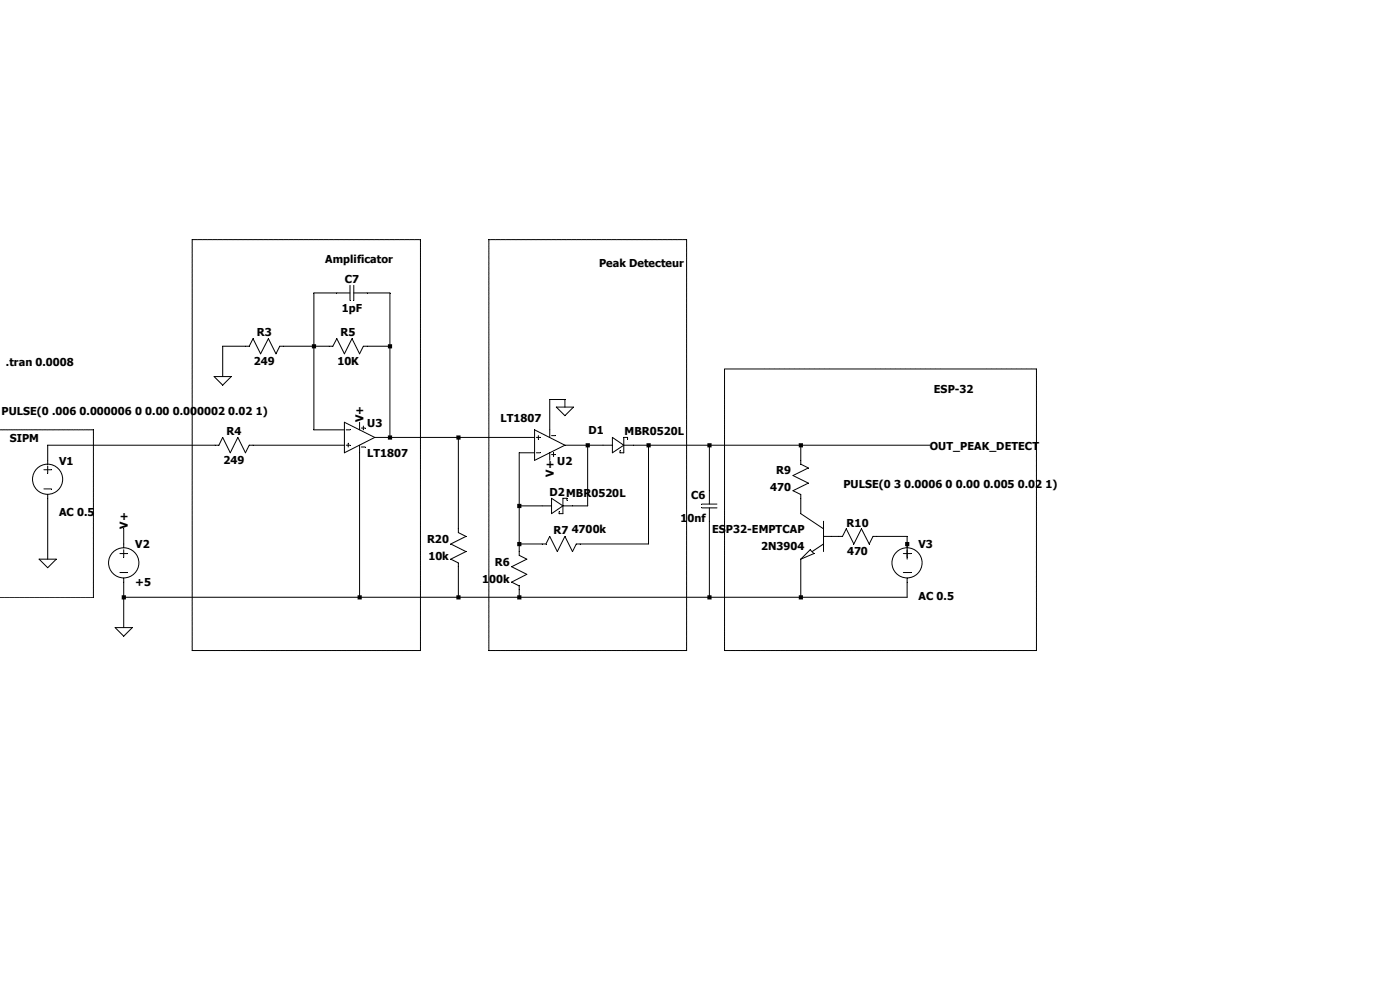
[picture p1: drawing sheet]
<svg xmlns="http://www.w3.org/2000/svg" width="297mm" height="210mm" viewBox="0 0 297 210" stroke-linecap="round" stroke-linejoin="round" font-family="sans-serif">
<g fill="none" stroke="#000" stroke-width=".21">
<path d="M40.8 50.8h48.4v87.2h-48.4zM103.7 50.8h42v87.2h-42zM45.4 79.9h3.7l-1.9 1.8zM74.3 62.1h-7.7v29.1h6.5M74.3 60.5v3.3M75.1 62.1h7.6v30.7M75.1 60.5v3.3M82.7 73.4h-5.6l-.8 1.7-1.6-3.3-1.6 3.3-1.6-3.3-.9 1.6h-11.2l-.9 1.7-1.6-3.3-1.6 3.3-1.6-3.3-.8 1.6h-5.7v6.5M153.7 78.3h66.2v59.7h-66.2zM-.1 91.2h19.9v35.5h-19.9M9.3 99.7h1.6M10.1 98.8v1.7"/>
<path d="M73.1 94.4h-20.2l-.8 1.7-1.6-3.3-1.6 3.3-1.7-3.3-.8 1.6h-36.3v4.1M73.1 89.6l6.4 3.2-6.4 3.3zM73.4 94.4h.9M73.4 91.2h.9M73.9 94v.8M76.3 89.6v1.6M76.3 94.4v32.3M76.7 90.8h.8M76.7 94.8h.8M77.1 90.4v.8M79.5 92.8h33.9M97.2 92.8v20.2l1.6 .8-3.2 1.6 3.2 1.6-3.2 1.6 1.6 .8v7.3"/>
<path d="M113.4 91.2l6.4 3.2-6.4 3.3zM113.4 96.1h-3.2v21.7l1.6 .8-3.3 1.6 3.3 1.6-3.3 1.7 1.7 .8v2.4M113.8 96.1h.8M113.8 92.8h.8M114.2 92.4v.8M116.6 96.1v1.6M117 96.4h.8M117 92.4h.8M117.4 96.1v.8M118 86.4h3.7l-1.9 1.8zM119.8 94.4h10.1M119.8 86.4v-1.6h-3.2v8"/>
<path d="M124.7 94.4v12.9h-5.3M129.9 92.8l2.4 1.6-2.4 1.7zM132.3 94.4h65M133.1 93.2v-.4h-.8v3.3h-.8v-.5M137.6 94.4v21h-15.3l-.8 1.6-1.7-3.2-1.6 3.2-1.6-3.2-.8 1.6h-5.6M150.5 94.4v12.5M169.9 94.4v4.1l1.6 .8-3.3 1.6 3.3 1.6-3.3 1.6 1.7 .8v4.1l4.8 3.2M8.3 118.6h3.6l-1.8 1.8zM9.3 103.7h1.6M10.1 104.9v13.7M25.4 117.4h1.7M26.2 112.2v4"/>
<path d="M26.2 116.6v1.6M110.2 107.3h6.8M117 105.7l2.4 1.6-2.4 1.7zM120.3 106.1v-.4h-.9v3.3h-.8v-.5M148.9 107.7h3.2M148.9 106.9h3.2M150.5 107.7v19M169.9 118.6v8.1M171.9 116.6l.8 .8-2.8 1.2zM174.7 113.8h4l.8-1.6 1.6 3.2 1.7-3.2 1.6 3.2 .8-1.6h7.2v4.8M174.7 115.4l-2.4 1.6M174.7 110.6v6.4"/>
<path d="M191.6 117.4h1.7M24.4 133.1h3.7l-1.9 1.9zM25.4 121.5h1.7M26.2 122.6v10.5M191.6 121.5h1.7M192.4 122.6v4.1h-166.2"/>
<circle cx="10.1" cy="101.7" r="3.2"/>
<circle cx="26.3" cy="119.4" r="3.2"/>
<circle cx="192.4" cy="119.4" r="3.2"/>
</g>
<path d="M25.8 126.3h.9v.9h-.9zM66.2 73h.9v.9h-.9zM75.9 126.3h.9v.9h-.9zM82.3 73h.9v.9h-.9zM82.3 92.4h.9v.9h-.9zM96.8 92.4h.9v.9h-.9zM96.8 126.3h.9v.9h-.9zM109.7 106.9h.9v.9h-.9zM109.7 115h.9v.9h-.9zM109.7 126.3h.9v.9h-.9zM124.2 94h.9v.9h-.9zM137.2 94h.8v.9h-.8zM150.1 94h.9v.9h-.9zM150.1 126.3h.9v.9h-.9zM169.5 94h.8v.9h-.8zM169.5 126.3h.8v.9h-.8zM192 115h.9v.9h-.9z" fill-rule="evenodd" fill="#000"/>
<g font-size="2.3">
<text x="69" y="55.8">Amplificator</text>
<text x="127.1" y="56.6">Peak Detecteur</text>
<text x="73.2" y="60.1">C7</text>
<text x="54.5" y="71.4">R3</text>
<text x="72.3" y="71.4">R5</text>
<text x="72.5" y="66.1">1pF</text>
<text x="1.3" y="77.6">.tran 0.0008</text>
<text x="53.8" y="77.4">249</text>
<text x="71.6" y="77.4">10K</text>
<text x="198.1" y="83.3">ESP-32</text>
<text x=".3" y="88">PULSE(0 .006 0.000006 0 0.00 0.000002 0.02 1)</text>
<text x="77.1" y="89.6" transform="rotate(-90 77.1 89.6)">V+</text>
<text x="106.2" y="89.6">LT1807</text>
<text x="2.1" y="93.7">SIPM</text>
<text x="48" y="92.3">R4</text>
<text x="77.9" y="90.5">U3</text>
<text x="124.8" y="92">D1</text>
<text x="132.5" y="92.3">MBR0520L</text>
<text x="197.3" y="95.4">OUT_PEAK_DETECT</text>
<text x="12.5" y="98.6">V1</text>
<text x="47.4" y="98.4">249</text>
<text x="77.9" y="97">LT1807</text>
<text x="117.5" y="101.1" transform="rotate(-90 117.5 101.1)">V+</text>
<text x="118.2" y="98.6">U2</text>
<text x="164.7" y="100.6">R9</text>
<text x="116.6" y="105.2">D2MBR0520L</text>
<text x="146.6" y="105.8">C6</text>
<text x="163.4" y="104.2">470</text>
<text x="178.9" y="103.4">PULSE(0 3 0.0006 0 0.00 0.005 0.02 1)</text>
<text x="12.5" y="109.5">AC 0.5</text>
<text x="27.1" y="112.2" transform="rotate(-90 27.1 112.2)">V+</text>
<text x="117.4" y="113.3">R7</text>
<text x="121.3" y="113">4700k</text>
<text x="144.4" y="110.7">10nf</text>
<text x="151.1" y="113.1">ESP32-EMPTCAP</text>
<text x="179.6" y="111.7">R10</text>
<text x="28.7" y="116.3">V2</text>
<text x="90.6" y="115.1">R20</text>
<text x="90.9" y="118.7">10k</text>
<text x="105" y="120">R6</text>
<text x="161.5" y="116.8">2N3904</text>
<text x="179.7" y="117.7">470</text>
<text x="194.9" y="116.3">V3</text>
<text x="28.7" y="124.4">+5</text>
<text x="102.3" y="123.6">100k</text>
<text x="194.9" y="127.2">AC 0.5</text>
</g>
</svg>
